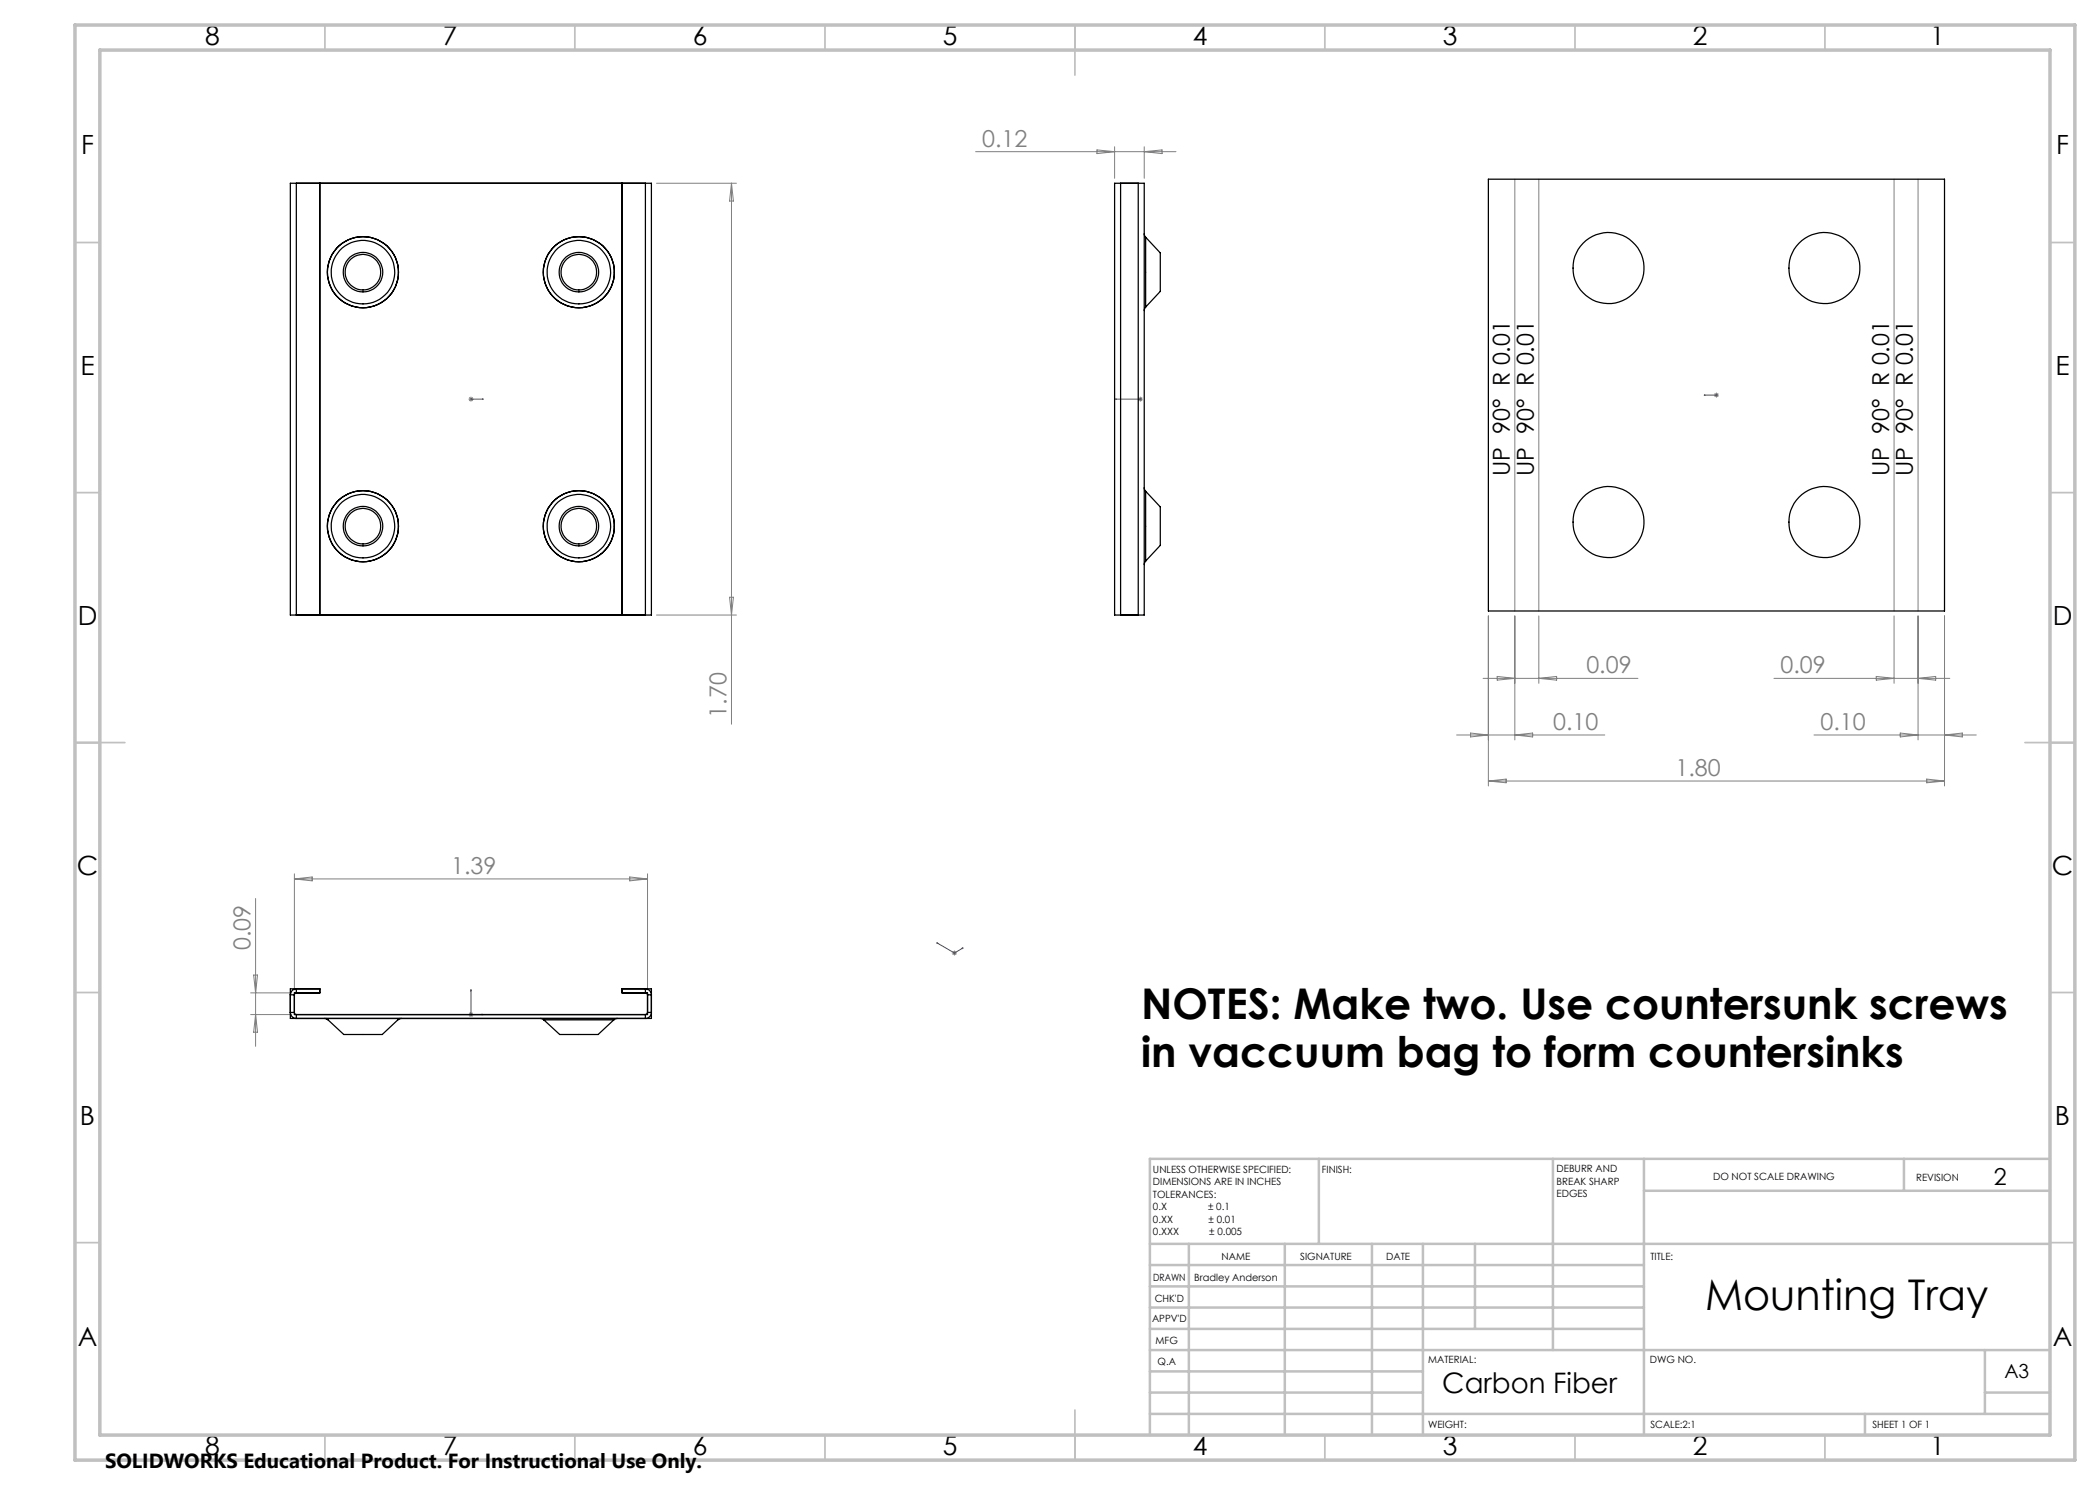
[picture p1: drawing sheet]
<svg xmlns="http://www.w3.org/2000/svg" width="420mm" height="297mm" viewBox="0 0 420 297" stroke-linecap="round" stroke-linejoin="round" font-family="sans-serif">
<g fill="none" stroke="#00f" stroke-width=".2">
<path d="M94.1 79.8h.1zM94.2 79.8h.1M94.2 79.8h2.5M96.7 79.8h-.3h.3M223.1 79.8h5M223.1 79.8h.2h-.2M228 79.8h.1zM228.1 79.8h.1M340.8 79h.3h-.3M340.8 79h2.5M343.2 79h.2zM343.3 79h.1"/>
<path d="M94.2 197.9v.3h-.1zM94.2 197.9v5h2.5M187.4 188.6l3.5 2 1.7-1M187.4 188.6l.2 .1zM192.4 189.6h.2l-.1 .1zM96.4 202.8l.3 .1h-.3z"/>
</g>
<g fill="none" stroke="#808080" stroke-width=".2">
<path d="M131.3 36.7h16M146.3 36.7v108.1M146.3 36.7l.4 3.5h-.8zM195.1 30.3h40.1M219.4 30l3.5 .3-3.5 .4zM222.9 29.3v6.4M228.8 29.3v6.4M228.8 30.3l3.6-.3v.7zM303 35.8v86.4M307.8 35.8v86.4M378.8 35.8v86.4M383.6 35.8v86.4"/>
<path d="M93.7 79.8h1M93.8 79.5l.7 .7M94.2 79.3v1M94.5 79.5l-.7 .7M227.5 79.8h1.1M227.7 79.5l.7 .7M228.1 79.3v1M228.4 79.5l-.7 .7M342.8 79h1M342.9 78.7l.7 .7M343.3 78.5v1M343.6 78.7l-.7 .7"/>
<path d="M145.9 119.4h.8l-.4 3.6zM131.3 123h16M296.6 135.7h31M297.7 123.2v34M299.4 135.3l3.6 .4-3.6 .3zM303 123.2v24.8M307.8 123.2v13.5M307.8 135.7l3.5-.4v.7zM354.8 135.7h35.2M375.2 135.3l3.6 .4-3.6 .3zM378.8 123.2v13.5M383.6 123.2v24.8"/>
<path d="M383.6 135.7l3.5-.4v.7zM388.9 123.2v34M291.3 147h29.7M294.1 146.6l3.6 .4-3.6 .4zM297.7 156.2h91.2M297.7 156.2l3.5-.4v.8zM303 147l3.5-.4v.8zM362.8 147h32.5M380 146.6l3.6 .4-3.6 .4zM385.3 155.8l3.6 .4-3.6 .4zM388.9 147l3.6-.4v.8zM51.1 179.7v29.6"/>
<path d="M58.9 174.8v23.2M58.9 175.8h70.6M58.9 175.8l3.5-.4v.8zM125.9 175.4l3.6 .4-3.6 .4zM129.5 174.8v23.2M50.1 198.6h8.2M50.7 195h.8l-.4 3.6zM190.4 190.6h1M190.5 190.2l.7 .8M190.9 190.1v1M191.2 190.2l-.7 .8M50.1 202.9h8.2"/>
<path d="M51.1 202.9l.4 3.5h-.8zM93.7 202.9h1M93.8 202.6l.7 .7M94.2 202.4v1M94.5 202.6l-.7 .7"/>
</g>
<g fill="none" stroke="#c0c0c0" stroke-width=".35">
<path d="M65 5v5M115 5v5M165 5v5M215 5v10M265 5v5M315 5v5M365 5v5M15 48.5h5M410 48.5h5M15 98.5h5M410 98.5h5M15 148.5h10"/>
<path d="M405 148.5h10M15 198.5h5M410 198.5h5M15 248.5h5M410 248.5h5M65 287v5M115 287v5M165 287v5M215 282v10M265 287v5M315 287v5M365 287v5"/>
</g>
<g fill="none" stroke="#c0c0c0" stroke-width=".5">
<path d="M263.8 231.8v17M310.6 231.8v38.2M328.8 231.8v55.2M328.8 238.2h81.2M380.8 231.8v6.4M410 231.8h-180v55.2M230 248.8h180M230 257.3h98.8M230 253h98.8M237.8 248.8v38.2M257 248.8v38.2M274.4 248.8v38.2"/>
<path d="M284.6 248.8v38.2M295 248.8v17M230 265.8h98.8M230 261.5h98.8M230 278.5h54.6M230 274.3h54.6M230 270h180M397 278.5h13M397 270v12.8M230 282.8h180M373 282.8v4.2"/>
</g>
<path d="M15 5h400v287h-400zM20 10h390v277h-390z" fill="none" stroke="#c0c0c0" stroke-width=".7"/>
<g fill="#00f">
<path d="M340.8 79h.3zM343.2 79h.2z"/>
<path d="M96.4 79.8h.3zM94.1 79.8h.1z"/>
<path d="M96.4 202.8l.3 .1h-.3zM94.2 197.9v.3h-.1z"/>
<path d="M192.4 189.6h.2l-.1 .1zM187.4 188.6l.2 .1zM228 79.8h.1zM223.1 79.8h.2z"/>
</g>
<g fill="none" stroke="#000" stroke-width=".25">
<path d="M58.1 36.7h72.2v86.3h-72.2zM59.3 36.7v86.3M64 36.7v86.3M124.4 36.7v86.3M129.1 36.7v86.3M222.9 36.7h5.9v86.3h-5.9zM224.1 36.7v86.3M227.6 36.7v86.3M297.7 35.8h91.2v86.4h-91.2zM228.8 46.7l.3 .7M229.1 47.4l3 3.2v7.7l-3 3.1M229.1 47.4v14"/>
<path d="M229.1 61.4l-.3 .7M228.8 97.5l.3 .7M229.1 98.2l3 3.2v7.7l-3 3.1M229.1 98.2v14M229.1 112.2l-.3 .7M58.1 197.8h5.9v.8h-5.1v4.3h70.6v-4.3h-5.1v-.8h5.9v5.9h-72.2zM58.4 198.1l.9-.3v.8l-.3 .1-.1 .3h-.8zM129.1 197.8a1.2 1.2 0 0 1 1.2 1.2h-.8l-.1-.3-.3-.1zM58.1 202.5h.8v.2l.4 .2v.8a1.2 1.2 0 0 1-1.2-1.2zM64.9 203.7l.7 .3M65.3 203.7l3.5 3.2h7.6l3.5-3.2M80.3 203.7l-.7 .3"/>
<path d="M108.1 203.7l.7 .3M108.8 204l3.1 2.9h7.7l3.2-2.9M108.8 204h14M123.5 203.7l-.7 .3M129.1 202.9l.3-.2 .1-.2h.8a1.2 1.2 0 0 1-1.2 1.2z"/>
<circle cx="72.6" cy="54.4" r="3.6"/>
<circle cx="72.6" cy="54.4" r="7.1"/>
<circle cx="72.6" cy="54.4" r="4"/>
<circle cx="72.6" cy="54.4" r="6.4"/>
<circle cx="115.8" cy="54.4" r="3.6"/>
<circle cx="115.8" cy="54.4" r="7.1"/>
<circle cx="115.8" cy="54.4" r="4"/>
<circle cx="115.8" cy="54.4" r="6.4"/>
<circle cx="321.7" cy="53.6" r="7.1"/>
<circle cx="364.9" cy="53.6" r="7.1"/>
<circle cx="72.6" cy="105.2" r="3.6"/>
<circle cx="72.6" cy="105.2" r="7.1"/>
<circle cx="72.6" cy="105.2" r="4"/>
<circle cx="72.6" cy="105.2" r="6.4"/>
<circle cx="115.8" cy="105.2" r="3.6"/>
<circle cx="115.8" cy="105.2" r="7.1"/>
<circle cx="115.8" cy="105.2" r="4"/>
<circle cx="115.8" cy="105.2" r="6.4"/>
<circle cx="321.7" cy="104.4" r="7.1"/>
<circle cx="364.9" cy="104.4" r="7.1"/>
</g>
<g font-size="8.5">
<text x="228.2" y="203.9">NOTES: Make two. Use countersunk screws</text>
<text x="228.2" y="213.3">in vaccuum bag to form countersinks</text>
<text x="341" y="262">Mounting Tray</text>
</g>
<text font-size="5.6" x="288.5" y="278.7">Carbon Fiber</text>
<g font-size="5.3">
<text x="41" y="9">8</text>
<text x="88.5" y="9">7</text>
<text x="138.5" y="9">6</text>
<text x="188.5" y="9">5</text>
<text x="238.5" y="9">4</text>
<text x="288.5" y="9">3</text>
<text x="338.5" y="9">2</text>
<text x="386" y="9">1</text>
<text x="16.2" y="30.8">F</text>
<text x="411.2" y="30.8">F</text>
<text x="16.1" y="75">E</text>
<text x="411.1" y="75">E</text>
<text x="15.5" y="125">D</text>
<text x="410.5" y="125">D</text>
<text x="15.4" y="175">C</text>
<text x="410.4" y="175">C</text>
<text x="16" y="225">B</text>
<text x="411" y="225">B</text>
<text x="15.5" y="269.3">A</text>
<text x="410.5" y="269.3">A</text>
<text x="41" y="291">8</text>
<text x="88.5" y="291">7</text>
<text x="138.5" y="291">6</text>
<text x="188.5" y="291">5</text>
<text x="238.5" y="291">4</text>
<text x="288.5" y="291">3</text>
<text x="338.5" y="291">2</text>
<text x="386" y="291">1</text>
</g>
<g font-size="4.7" fill="#808080">
<text x="196.4" y="29.3">0.12</text>
<text x="317.3" y="134.6">0.09</text>
<text x="356.1" y="134.6">0.09</text>
<text x="145.3" y="143.5" transform="rotate(-90 145.3 143.5)">1.70</text>
<text x="310.6" y="146">0.10</text>
<text x="364.1" y="146">0.10</text>
<text x="335.1" y="155.2">1.80</text>
<text x="90.2" y="174.7">1.39</text>
<text x="50.1" y="190" transform="rotate(-90 50.1 190)">0.09</text>
</g>
<g font-size="4.7">
<text x="302" y="95.2" transform="rotate(-90 302 95.2)">UP 90° R 0.01</text>
<text x="306.8" y="95.2" transform="rotate(-90 306.8 95.2)">UP 90° R 0.01</text>
<text x="377.8" y="95.2" transform="rotate(-90 377.8 95.2)">UP 90° R 0.01</text>
<text x="382.6" y="95.2" transform="rotate(-90 382.6 95.2)">UP 90° R 0.01</text>
<text x="398.8" y="237">2</text>
</g>
<text font-size="4.1" x="21" y="293.7">SOLIDWORKS Educational Product. For Instructional Use Only.</text>
<text font-size="3.9" x="400.9" y="275.5">A3</text>
<g font-size="2">
<text x="230.6" y="234.6">UNLESS OTHERWISE SPECIFIED:</text>
<text x="230.6" y="237.1">DIMENSIONS ARE IN INCHES</text>
<text x="230.6" y="239.6">TOLERANCES:</text>
<text x="264.4" y="234.6">FINISH:</text>
<text x="311.3" y="234.5">DEBURR AND</text>
<text x="311.3" y="237">BREAK SHARP</text>
<text x="311.3" y="239.5">EDGES</text>
<text x="342.6" y="236">DO NOT SCALE DRAWING</text>
<text x="383.2" y="236.1">REVISION</text>
<text x="230.6" y="242.1">0.X</text>
<text x="230.6" y="244.6">0.XX</text>
<text x="241.6" y="242.1">± 0.1</text>
<text x="241.7" y="244.6">± 0.01</text>
<text x="230.6" y="247.1">0.XXX</text>
<text x="241.9" y="247.1">± 0.005</text>
<text x="244.3" y="252">NAME</text>
<text x="260" y="251.9">SIGNATURE</text>
<text x="277.2" y="251.9">DATE</text>
<text x="330.1" y="251.9">TITLE:</text>
<text x="230.6" y="256.1">DRAWN</text>
<text x="238.8" y="256.1">Bradley Anderson</text>
<text x="230.9" y="260.3">CHK'D</text>
<text x="230.4" y="264.4">APPV'D</text>
<text x="231.1" y="268.8">MFG</text>
<text x="231.5" y="273">Q.A</text>
<text x="285.6" y="272.5">MATERIAL:</text>
<text x="330" y="272.5">DWG NO.</text>
<text x="285.6" y="285.5">WEIGHT:</text>
<text x="330.1" y="285.6">SCALE:2:1</text>
<text x="374.5" y="285.6">SHEET 1 OF 1</text>
</g>
</svg>
